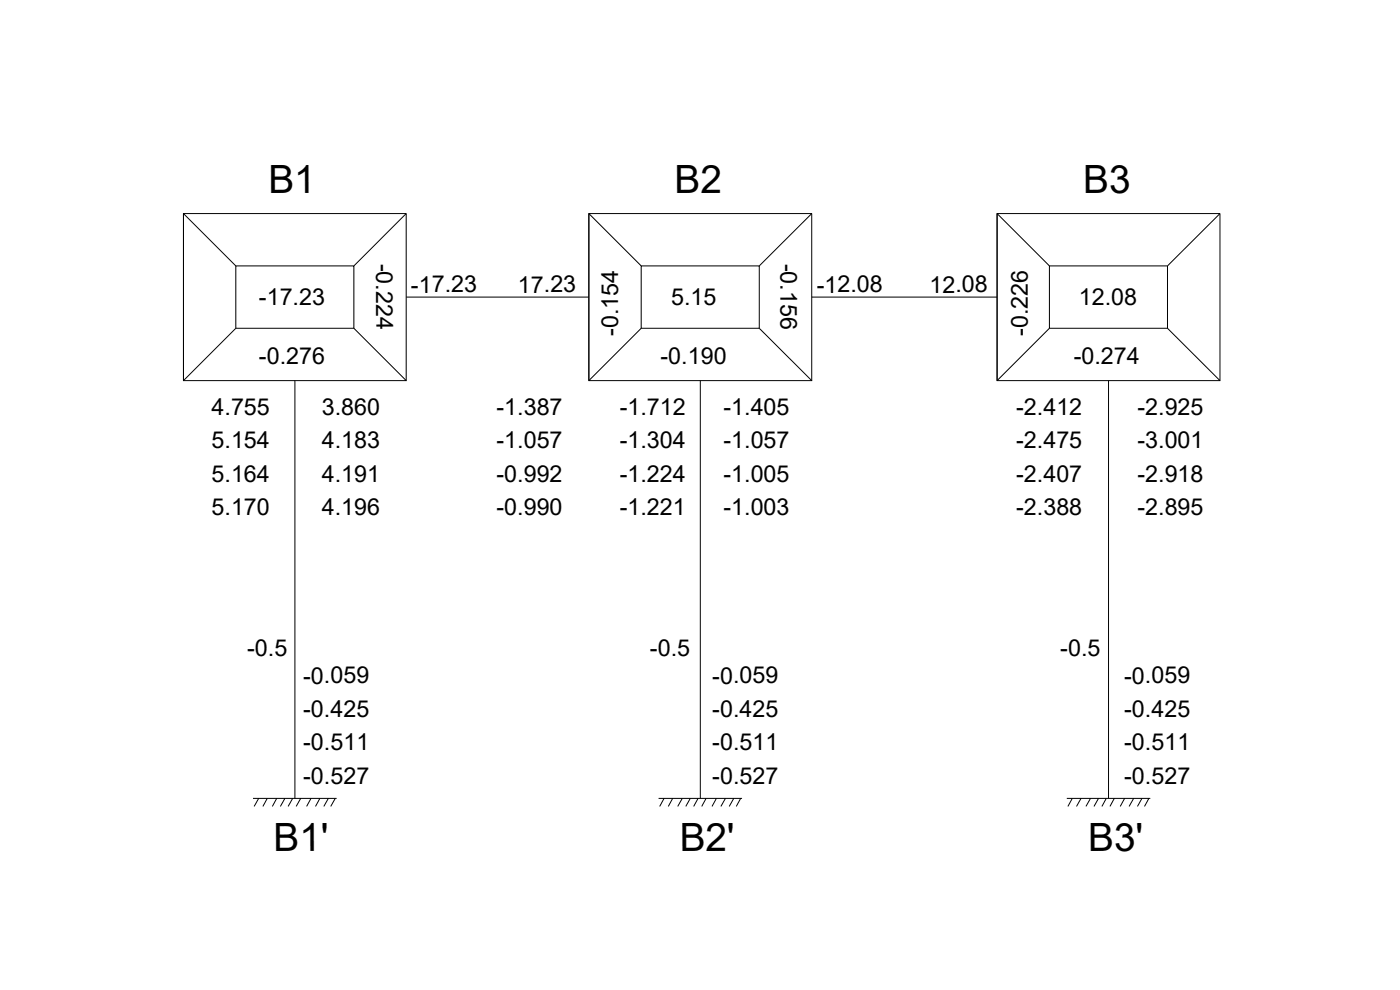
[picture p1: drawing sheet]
<svg xmlns="http://www.w3.org/2000/svg" width="420mm" height="297mm" viewBox="0 0 420 297" stroke-linecap="round" stroke-linejoin="round" font-family="sans-serif">
<!-- layer: 0 -->
<g fill="none" stroke="#000" stroke-width=".3">
<path d="M55.1 64.1h66.8v50.1h-66.8zM70.8 79.8h35.4v18.7h-35.4zM70.8 79.8l-15.7-15.7v50.1l15.7-15.7M121.9 64.1l-15.7 15.7M176.7 64.1h66.9v50.1h-66.9zM192.4 79.8h35.5v18.7h-35.5zM192.4 79.8l-15.7-15.7v50.1l15.7-15.7M243.6 64.1l-15.7 15.7M299.2 64.1h66.9v50.1h-66.9zM314.9 79.8h35.5v18.7h-35.5zM314.9 79.8l-15.7-15.7v50.1l15.7-15.7M366.1 64.1l-15.7 15.7"/>
<path d="M106.2 98.5l15.7 15.7M121.9 89.1h54.8M227.9 98.5l15.7 15.7M243.6 89.1h55.6M350.4 98.5l15.7 15.7M88.5 114.2v125.4M210.2 114.2v125.4M332.7 114.2v125.4M75.9 239.6h25.1M77.6 239.6l-1.3 2.4M80.2 239.6l-1.3 2.4M83 239.6l-1.3 2.4"/>
<path d="M85.5 239.6l-1.4 2.4M87.8 239.6l-1.3 2.4M90.2 239.6l-1.3 2.4M93.3 239.6l-1.3 2.4M96 239.6l-1.3 2.4M98.5 239.6l-1.3 2.4M100.6 239.6l-1.3 2.4M197.6 239.6h25.1M199.3 239.6l-1.3 2.4M201.9 239.6l-1.3 2.4M204.8 239.6l-1.4 2.4M207.2 239.6l-1.4 2.4"/>
<path d="M209.5 239.6l-1.3 2.4M211.9 239.6l-1.3 2.4M215 239.6l-1.3 2.4M217.7 239.6l-1.3 2.4M220.2 239.6l-1.4 2.4M222.3 239.6l-1.3 2.4M320.2 239.6h25M321.8 239.6l-1.3 2.4M324.4 239.6l-1.3 2.4M327.3 239.6l-1.4 2.4M329.7 239.6l-1.4 2.4M332 239.6l-1.3 2.4"/>
<path d="M334.4 239.6l-1.3 2.4M337.5 239.6l-1.3 2.4M340.2 239.6l-1.3 2.4M342.7 239.6l-1.3 2.4M344.8 239.6l-1.3 2.4"/>
</g>
<g font-size="11.7">
<text x="80.5" y="58">B1</text>
<text x="202.5" y="58">B2</text>
<text x="325.1" y="58">B3</text>
<text x="82.1" y="255.3">B1'</text>
<text x="204" y="255.3">B2'</text>
<text x="326.6" y="255.3">B3'</text>
</g>
<g font-size="7">
<text x="112.9" y="79.1" transform="rotate(90 112.9 79.1)">-0.224</text>
<text x="234.2" y="79.1" transform="rotate(90 234.2 79.1)">-0.156</text>
<text x="123.3" y="87.8">-17.23</text>
<text x="155.4" y="87.8">17.23</text>
<text x="245.1" y="87.8">-12.08</text>
<text x="279" y="87.8">12.08</text>
<text x="77.7" y="91.6">-17.23</text>
<text x="201.4" y="91.6">5.15</text>
<text x="323.8" y="91.6">12.08</text>
<text x="185.5" y="100.7" transform="rotate(-90 185.5 100.7)">-0.154</text>
<text x="308.5" y="100.7" transform="rotate(-90 308.5 100.7)">-0.226</text>
<text x="77.7" y="109.2">-0.276</text>
<text x="198.2" y="109.2">-0.190</text>
<text x="322.2" y="109.2">-0.274</text>
<text x="63.5" y="124.6">4.755</text>
<text x="96.6" y="124.6">3.860</text>
<text x="149" y="124.6">-1.387</text>
<text x="186" y="124.6">-1.712</text>
<text x="217.1" y="124.6">-1.405</text>
<text x="305" y="124.6">-2.412</text>
<text x="341.4" y="124.6">-2.925</text>
<text x="63.5" y="134.6">5.154</text>
<text x="96.6" y="134.6">4.183</text>
<text x="149" y="134.6">-1.057</text>
<text x="186" y="134.6">-1.304</text>
<text x="217.1" y="134.6">-1.057</text>
<text x="305" y="134.6">-2.475</text>
<text x="341.4" y="134.6">-3.001</text>
<text x="63.5" y="144.6">5.164</text>
<text x="96.6" y="144.6">4.191</text>
<text x="149" y="144.6">-0.992</text>
<text x="186" y="144.6">-1.224</text>
<text x="217.1" y="144.6">-1.005</text>
<text x="305" y="144.6">-2.407</text>
<text x="341.4" y="144.6">-2.918</text>
<text x="63.5" y="154.6">5.170</text>
<text x="96.6" y="154.6">4.196</text>
<text x="149" y="154.6">-0.990</text>
<text x="186" y="154.6">-1.221</text>
<text x="217.1" y="154.6">-1.003</text>
<text x="305" y="154.6">-2.388</text>
<text x="341.4" y="154.6">-2.895</text>
<text x="74.2" y="196.8">-0.5</text>
<text x="195.1" y="196.8">-0.5</text>
<text x="318.2" y="196.8">-0.5</text>
<text x="91" y="205.1">-0.059</text>
<text x="213.8" y="205.1">-0.059</text>
<text x="337.4" y="205.1">-0.059</text>
<text x="91" y="215.1">-0.425</text>
<text x="213.8" y="215.1">-0.425</text>
<text x="337.4" y="215.1">-0.425</text>
<text x="91" y="225.2">-0.511</text>
<text x="213.8" y="225.2">-0.511</text>
<text x="337.4" y="225.2">-0.511</text>
<text x="91" y="235.2">-0.527</text>
<text x="213.8" y="235.2">-0.527</text>
<text x="337.4" y="235.2">-0.527</text>
</g>
</svg>
